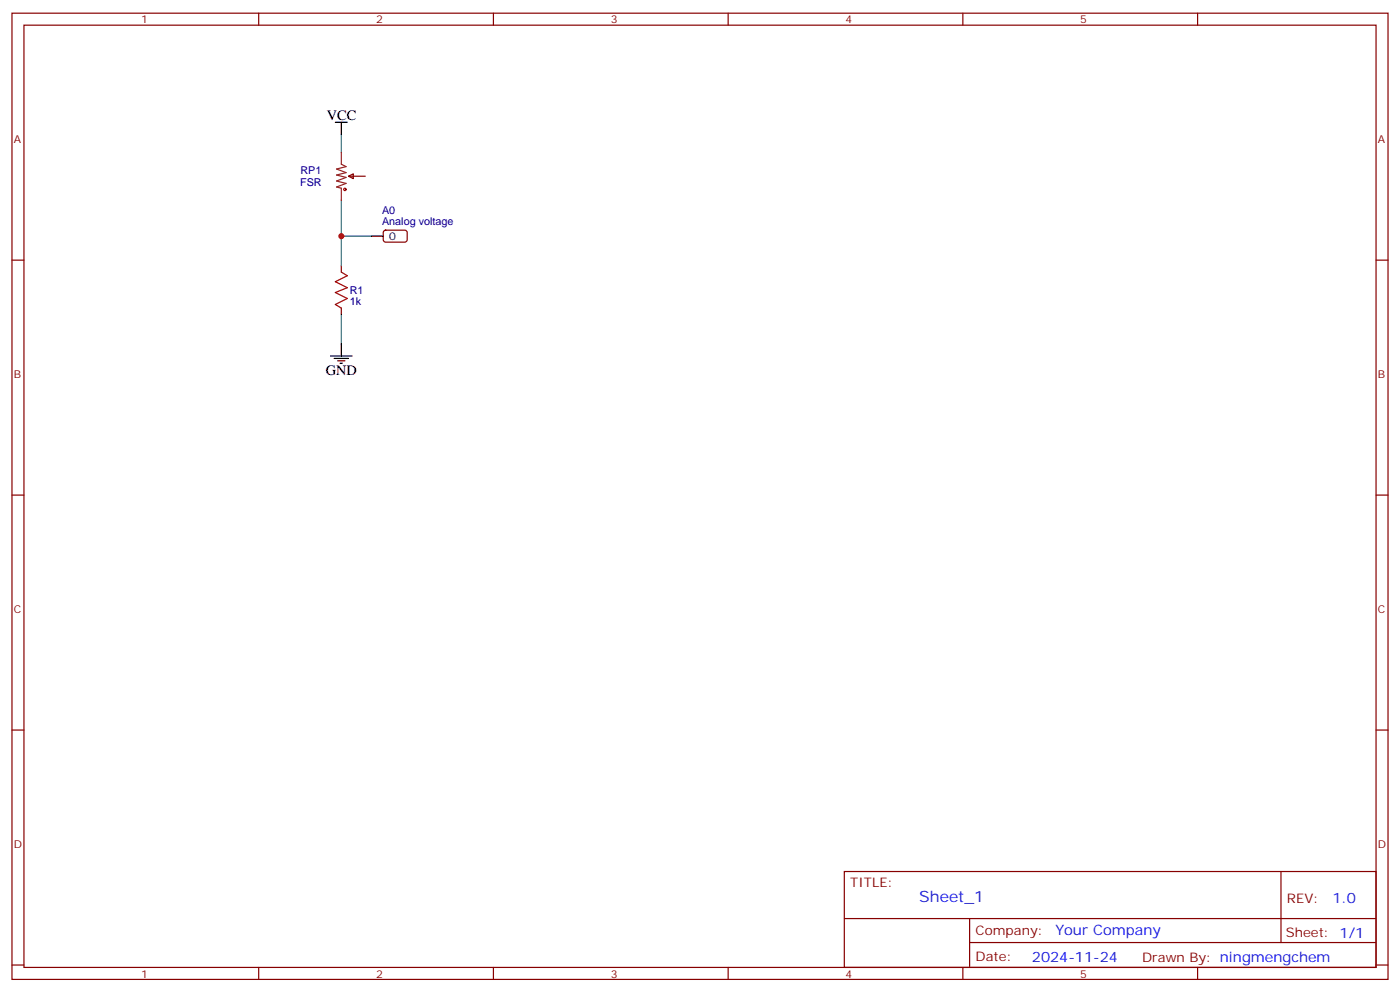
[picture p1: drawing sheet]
<svg xmlns="http://www.w3.org/2000/svg" width="412mm" height="292mm" viewBox="0 0 412 292" stroke-linecap="round" stroke-linejoin="round" font-family="sans-serif">
<g fill="none" stroke="#870000" stroke-width=".35">
<path d="M3.5 3.9h405.4v284.3h-405.4zM7.1 7.4h398.2v277.3h-398.2zM76.2 3.9v3.5M145.3 3.9v3.5M214.5 3.9v3.5M283.6 3.9v3.5M352.8 3.9v3.5M102.7 51.9l1.4-.7v1.4zM102.7 51.9h4.9M3.5 76.6h3.6M100.5 78.3v1.8M113.1 67.9l.5-.2 5.9 .1 .4 .6v2.4l-.7 .5-5.9-.1-.4-.6v-2.2z"/>
<path d="M405.3 76.6h3.6M100.5 90.7v1.7M3.5 145.7h3.6M405.3 145.7h3.6M3.5 214.8h3.6M405.3 214.8h3.6M248.7 256.5h156.6v28.2h-156.6zM377.3 256.5v20.9M248.7 270.3h156.5M285.6 277.4h119.6M285.6 270.3v14.1M3.5 284h3.6"/>
<path d="M76.2 284.7v3.5M145.3 284.7v3.5M214.5 284.7v3.5M283.6 284.7v3.5M352.8 284.7v3.5M405.3 284h3.6"/>
</g>
<g fill="none" stroke="#a10000" stroke-width=".35">
<path d="M100.5 80.1l1.8 1-3.5 1.8 3.5 1.8-3.5 1.4 3.5 1.7-3.5 1.8 1.7 1.1"/>
<circle cx="101.6" cy="55.7" r=".35"/>
</g>
<path d="M100.5 39.5v5.3M100.5 58.9v19.4M100.5 69.5h8.9M100.5 92.4v8.8" fill="none" stroke="#008700" stroke-width=".35"/>
<path d="M98.8 36h3.5M100.5 36v3.5M109.4 69.5h3.5M97.4 104.8h6.3M98.4 105.5h4.3M99.5 106.2h2.1M100.2 106.9h.7M100.5 101.2v3.6" fill="none" stroke="#000" stroke-width=".35"/>
<path d="M100.5 44.8v3.5l1.5 .7-2.9 .7 2.9 1.1-2.9 .7 2.9 .7-2.9 1.1 2.9 .7-2.9 1 1.4 .4v3.5" fill="none" stroke="#8c2424" stroke-width=".35"/>
<circle cx="100.5" cy="69.5" r=".88" fill="#c00"/>
<text font-size="4.6" fill="#00f" x="270.8" y="265.5">Sheet_1</text>
<g font-size="4.2">
<text x="96.3" y="35.3">VCC</text>
<text x="96" y="110.4">GND</text>
</g>
<g font-size="4.2" fill="#00f">
<text x="392.5" y="265.7">1.0</text>
<text x="310.9" y="275.3">Your Company</text>
<text x="304" y="283.1">2024-11-24</text>
</g>
<g font-size="3.9" fill="#800">
<text x="250.5" y="261.1">TITLE:</text>
<text x="379.1" y="265.7">REV:</text>
<text x="287.4" y="275.3">Company:</text>
<text x="378.7" y="275.9">Sheet: 1/1</text>
<text x="287.4" y="282.9">Date:</text>
<text x="336.4" y="283">Drawn By: ningmengchem</text>
</g>
<g font-size="3.2" fill="#800">
<text x="41.6" y="6.9">1</text>
<text x="110.8" y="6.9">2</text>
<text x="179.9" y="6.9">3</text>
<text x="249.1" y="6.9">4</text>
<text x="318.2" y="6.9">5</text>
<text x="4.1" y="42">A</text>
<text x="405.9" y="42">A</text>
<text x="4.1" y="111.1">B</text>
<text x="405.9" y="111.1">B</text>
<text x="4.1" y="180.3">C</text>
<text x="405.9" y="180.3">C</text>
<text x="4.1" y="249.4">D</text>
<text x="405.9" y="249.4">D</text>
<text x="41.6" y="287.7">1</text>
<text x="110.8" y="287.7">2</text>
<text x="179.9" y="287.7">3</text>
<text x="249.1" y="287.7">4</text>
<text x="318.2" y="287.7">5</text>
</g>
<g font-size="3.2" fill="#000080">
<text x="88.5" y="51.2">RP1</text>
<text x="88.4" y="54.8">FSR</text>
<text x="112.6" y="63">A0</text>
<text x="112.6" y="66.2">Analog voltage</text>
<text x="103" y="89.7">1k</text>
<text x="103" y="86.5">R1</text>
</g>
<text font-size="3.2" x="114.7" y="70.6">0</text>
</svg>
